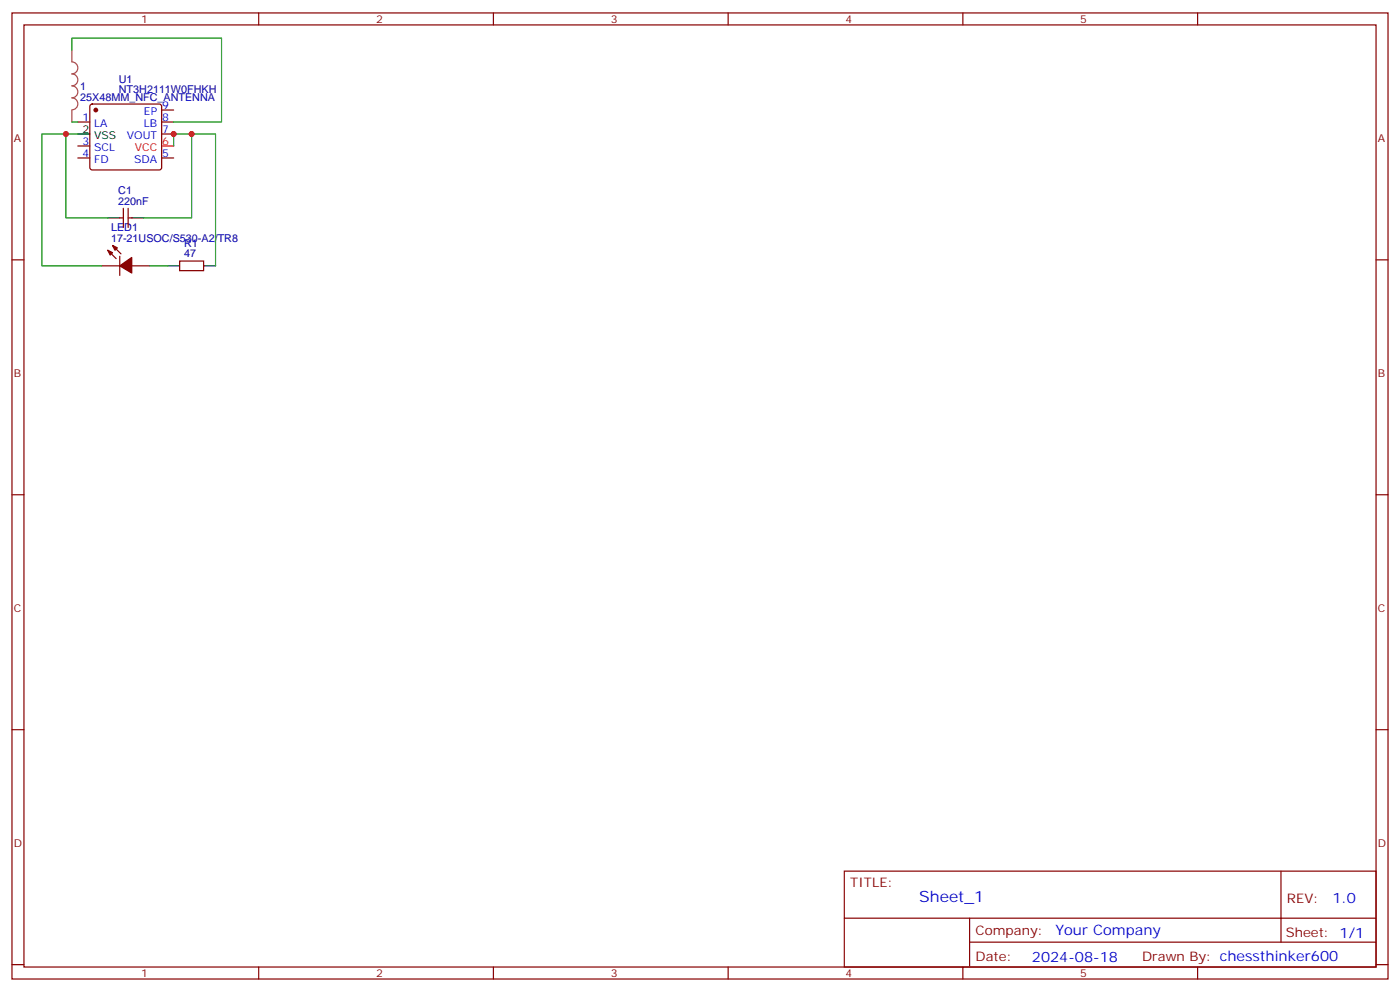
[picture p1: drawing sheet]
<svg xmlns="http://www.w3.org/2000/svg" width="412mm" height="292mm" viewBox="0 0 412 292" stroke-linecap="round" stroke-linejoin="round" font-family="sans-serif">
<g fill="none" stroke="#870000" stroke-width=".35">
<path d="M3.5 3.8h405.4v284.3h-405.4zM7.1 7.3h398.2v277.3h-398.2zM76.2 3.8v3.5M145.3 3.8v3.5M214.5 3.8v3.5M283.6 3.8v3.5M352.8 3.8v3.5M22.9 35.9h3.6M26.7 30.8l.5-.2h19.7l.5 .2 .2 .5v18l-.2 .5-.5 .2h-19.7l-.5-.2-.2-.5v-18zM47.6 32.4h3.6M47.6 35.9h3.6M47.6 39.4h3.6"/>
<path d="M22.9 46.5h3.6M22.9 43h3.6M47.6 46.5h3.6M3.5 76.5h3.6M30 78.2h5.3M31.7 73.7l2.5 2.4M33.2 72.2l2.4 2.5M35.3 75.4v5.7M35.3 64.1h1M36.3 61.3v5.7M37.7 61.3v5.7M37.7 64.1h1.1"/>
<path d="M38.8 78.2h5.3M52.9 76.8h7.1v2.9h-7.1zM405.3 76.5h3.6M3.5 145.6h3.6M405.3 145.6h3.6M3.5 214.8h3.6M405.3 214.8h3.6M248.7 256.4h156.6v28.2h-156.6zM377.3 256.4v20.9M248.7 270.2h156.5M285.6 277.3h119.6M285.6 270.2v14.2"/>
<path d="M3.5 283.9h3.6M76.2 284.6v3.5M145.3 284.6v3.5M214.5 284.6v3.5M283.6 284.6v3.5M352.8 284.6v3.5M405.3 283.9h3.6"/>
</g>
<path d="M47.6 43h3.6" fill="none" stroke="#f00" stroke-width=".35"/>
<path d="M22.9 39.4h3.6M31.7 64.1h3.6M38.8 64.1h3.5M49.4 78.2h3.5M60 78.2h3.5" fill="none" stroke="#000" stroke-width=".35"/>
<g fill="#870000" stroke="#870000" stroke-width=".35">
<path d="M31.7 73.7l1.5 .7-.7 .7z"/>
<path d="M33.2 72.2l1.4 .8-.7 .7z"/>
<path d="M35.3 78.2l3.5-2.4v4.6z"/>
<circle cx="28.2" cy="32.4" r=".53"/>
</g>
<path d="M21.2 14.7v3.5a1.76 1.76 0 0 1 1.7 1.8 1.76 1.76 0 0 1-1.7 1.7 1.76 1.76 0 0 1 1.7 1.8 1.76 1.76 0 0 1-1.7 1.8 1.76 1.76 0 0 1 1.7 1.7 1.76 1.76 0 0 1-1.7 1.8 1.76 1.76 0 0 1 1.7 1.8 1.76 1.76 0 0 1-1.7 1.7M21.2 32.4v3.5" fill="none" stroke="#a64a4a" stroke-width=".35"/>
<path d="M21.2 14.7v-3.5h44.1v24.7h-14.1M19.4 39.4h-7.1v38.8h17.7M21.2 35.9h1.7M22.9 39.4h-3.5v24.7h12.3M56.4 39.4h7.1v38.8M51.2 43v-3.6h5.2v24.7h-14.1M44.1 78.2h5.3" fill="none" stroke="#008700" stroke-width=".35"/>
<g fill="#c00">
<circle cx="51.2" cy="39.4" r=".88"/>
<circle cx="56.4" cy="39.4" r=".88"/>
<circle cx="19.4" cy="39.4" r=".88"/>
</g>
<text font-size="4.6" fill="#00f" x="270.8" y="265.4">Sheet_1</text>
<g font-size="4.2" fill="#00f">
<text x="392.5" y="265.7">1.0</text>
<text x="310.9" y="275.2">Your Company</text>
<text x="304" y="283">2024-08-18</text>
</g>
<g font-size="3.9" fill="#800">
<text x="250.5" y="261">TITLE:</text>
<text x="379.1" y="265.7">REV:</text>
<text x="287.4" y="275.2">Company:</text>
<text x="378.7" y="275.8">Sheet: 1/1</text>
<text x="287.4" y="282.9">Date:</text>
<text x="336.4" y="282.9">Drawn By: chessthinker600</text>
</g>
<g font-size="3.2" fill="#800">
<text x="41.6" y="6.8">1</text>
<text x="110.8" y="6.8">2</text>
<text x="179.9" y="6.8">3</text>
<text x="249.1" y="6.8">4</text>
<text x="318.2" y="6.8">5</text>
<text x="4.1" y="41.9">A</text>
<text x="405.9" y="41.9">A</text>
<text x="4.1" y="111.1">B</text>
<text x="405.9" y="111.1">B</text>
<text x="4.1" y="180.2">C</text>
<text x="405.9" y="180.2">C</text>
<text x="4.1" y="249.3">D</text>
<text x="405.9" y="249.3">D</text>
<text x="41.6" y="287.6">1</text>
<text x="110.8" y="287.6">2</text>
<text x="179.9" y="287.6">3</text>
<text x="249.1" y="287.6">4</text>
<text x="318.2" y="287.6">5</text>
</g>
<g font-size="3.2" fill="#000080">
<text x="23.6" y="29.7">25X48MM_NFC_ANTENNA</text>
<text x="23.6" y="26.6">1</text>
<text x="35" y="27.5">NT3H2111W0FHKH</text>
<text x="35" y="24.5">U1</text>
<text x="34.8" y="57.1">C1</text>
<text x="34.8" y="60.3">220nF</text>
<text x="32.7" y="71.2">17-21USOC/S530-A2/TR8</text>
<text x="32.7" y="68">LED1</text>
<text x="54.2" y="75.8">47</text>
<text x="54.2" y="72.6">R1</text>
</g>
<g font-size="3.2" fill="#00f">
<text x="24.3" y="35.6">1</text>
<text x="42.4" y="33.8">EP</text>
<text x="47.8" y="32">9</text>
<text x="47.8" y="35.6">8</text>
<text x="27.8" y="37.3">LA</text>
<text x="37.4" y="40.9">VOUT</text>
<text x="42.4" y="37.3">LB</text>
<text x="47.8" y="39.1">7</text>
<text x="24.3" y="46.1">4</text>
<text x="24.3" y="42.6">3</text>
<text x="27.8" y="47.9">FD</text>
<text x="27.8" y="44.4">SCL</text>
<text x="39.5" y="47.9">SDA</text>
<text x="47.8" y="46.1">5</text>
</g>
<g font-size="3.2">
<text x="24.3" y="39.1">2</text>
<text x="27.8" y="40.9">VSS</text>
</g>
<g font-size="3.2" fill="#f00">
<text x="39.7" y="44.4">VCC</text>
<text x="47.8" y="42.6">6</text>
</g>
</svg>
